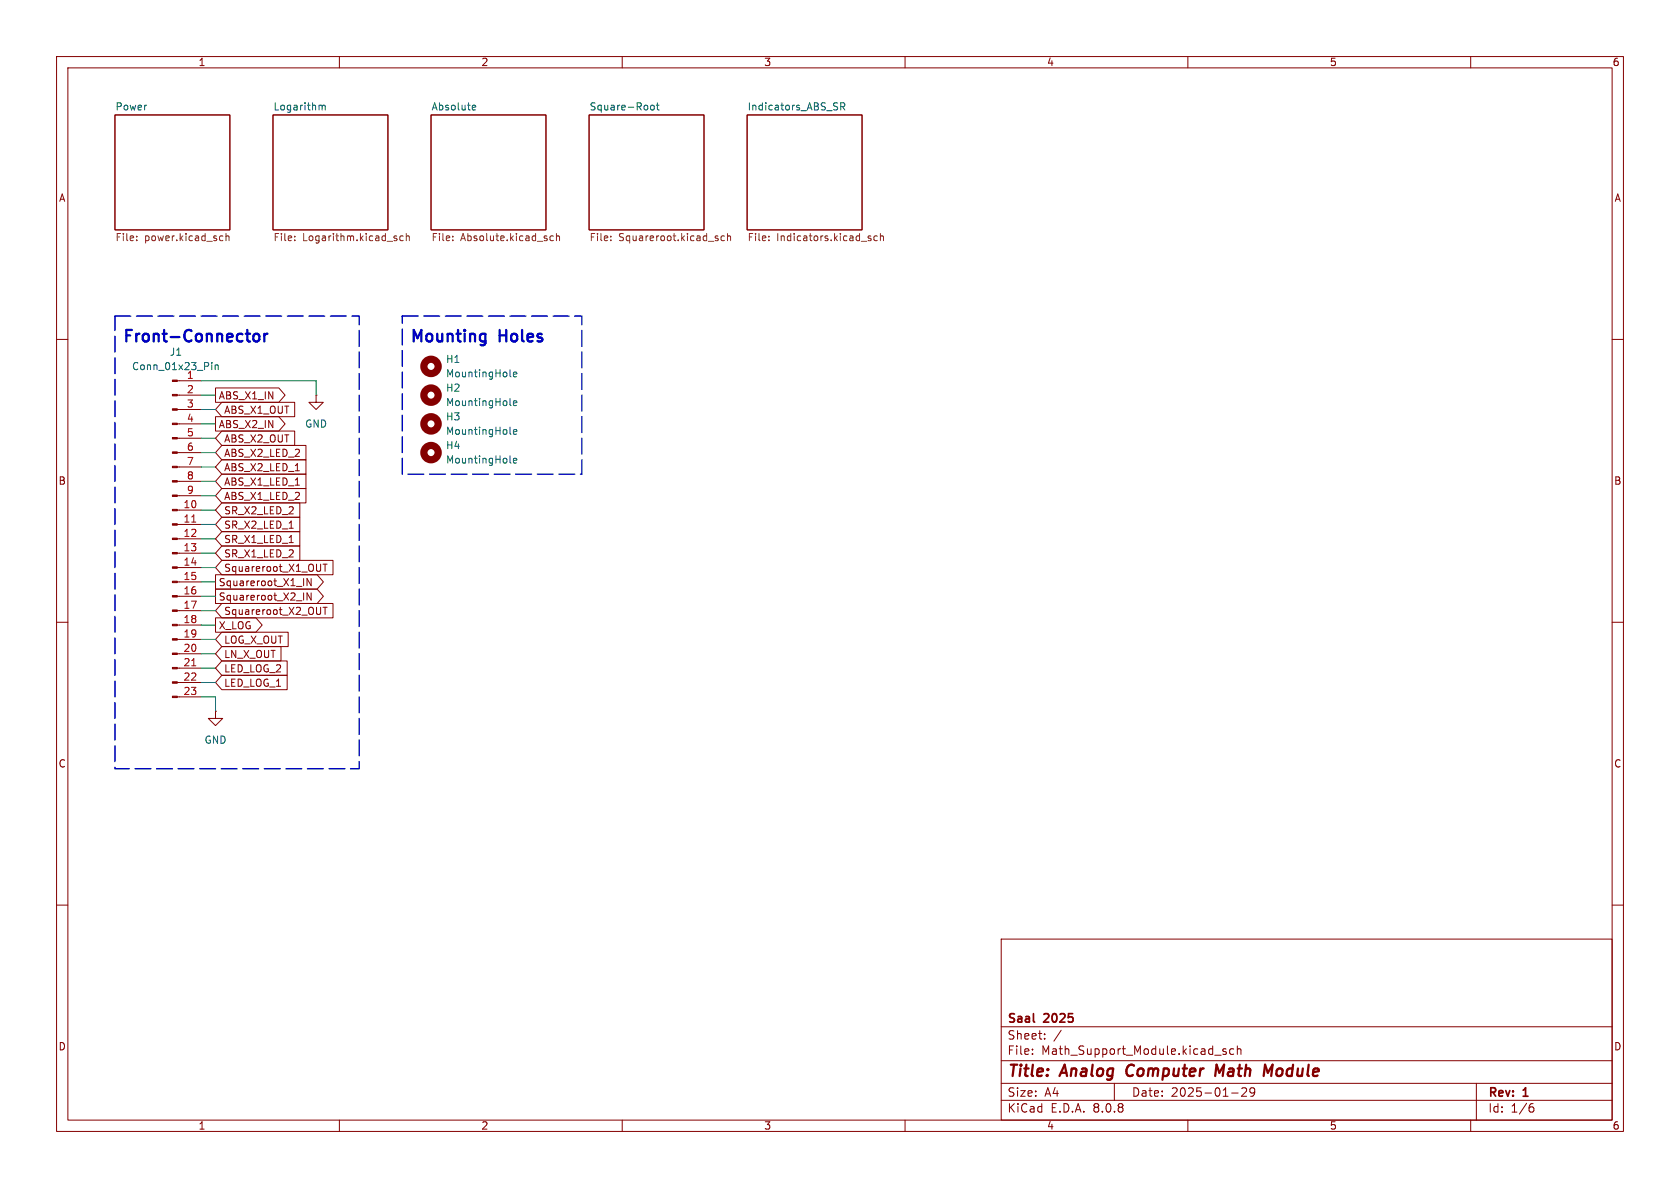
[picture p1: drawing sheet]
<svg xmlns="http://www.w3.org/2000/svg" width="297mm" height="210mm" viewBox="0 0 297 210" stroke-linecap="round" stroke-linejoin="round" font-family="sans-serif">
<g fill="none" stroke="#840000" stroke-width=".18">
<path d="M10 10h277v190h-277zM12 12h273v186h-273zM60 10v2M110 10v2M160 10v2M210 10v2M260 10v2M20.3 20.3h20.3v20.3h-20.3zM48.3 20.3h20.3v20.3h-20.3zM76.2 20.3h20.3v20.3h-20.3zM104.1 20.3h20.4v20.3h-20.4zM132.1 20.3h20.3v20.3h-20.3z"/>
<path d="M10 60h2M31.3 77.5h4.3M31.3 74.9h4.3M31.3 72.4h4.3M31.3 69.9h4.3M31.3 67.3h4.3M38.1 68.6h11.2l1.1 1.3-1.1 1.2h-11.2zM38.1 73.7h11.2l1.1 1.2-1.1 1.3h-11.2zM39.2 76.2h12.9v2.5h-12.9l-1.1-1.2zM39.2 71.1h12.9v2.6h-12.9l-1.1-1.3zM39.2 78.7h14.9v2.6h-14.9l-1.1-1.3zM55.9 69.9v1.2h1.2l-1.2 1.3-1.3-1.3h1.3"/>
<path d="M55.9 69.9h.1M285 60h2M31.3 97.8h4.3M31.3 95.3h4.3M31.3 92.7h4.3M31.3 90.2h4.3M31.3 87.6h4.3M31.3 85.1h4.3M31.3 82.6h4.3M31.3 80h4.3M39.2 88.9h13.8v2.5h-13.8l-1.1-1.2zM39.2 91.4h13.8v2.6h-13.8l-1.1-1.3z"/>
<path d="M39.2 94h13.8v2.5h-13.8l-1.1-1.2zM39.2 99.1h19.7v2.5h-19.7l-1.1-1.3zM39.2 96.5h13.8v2.6h-13.8l-1.1-1.3zM39.2 81.3h14.9v2.5h-14.9l-1.1-1.2zM39.2 86.4h14.9v2.5h-14.9l-1.1-1.3zM39.2 83.8h14.9v2.6h-14.9l-1.1-1.3zM51.1 93.4h.7M51.1 95.9h.7M52.2 83.2h.7M52.2 85.8h.7M57.1 99.7h.7M57.5 99.7v1.3"/>
<path d="M10 110h2M31.3 118.1h4.3M31.3 115.6h4.3M31.3 113h4.3M31.3 110.5h4.3M31.3 108h4.3M31.3 105.4h4.3M31.3 102.9h4.3M31.3 100.3h4.3M38.1 101.6h18l1.1 1.3-1.1 1.2h-18zM38.1 104.1h18l1.1 1.3-1.1 1.3h-18zM38.1 109.2h7.1l1.2 1.3-1.2 1.3h-7.1z"/>
<path d="M39.2 114.3h10.5v2.5h-10.5l-1.1-1.2zM39.2 119.4h11.6v2.5h-11.6l-1.1-1.2zM39.2 116.8h11.6v2.6h-11.6l-1.1-1.3zM39.2 111.8h11.7v2.5h-11.7l-1.1-1.3zM39.2 106.7h19.7v2.5h-19.7l-1.1-1.2zM55 102.3v1.2l-.7-1.2v1.2M55 104.8v1.3l-.7-1.3v1.3M57.1 107.4h.7M57.5 107.4v1.2M285 110h2M31.3 123.2h4.3M31.3 120.7h4.3"/>
<path d="M38.1 125.7v1.3h1.3l-1.3 1.3-1.3-1.3h1.3M38.1 125.7h.1M10 160h2M177 166h108v32h-108zM285 160h2M60 198v2M110 198v2M160 198v2M177 194.5h108M177 191.5h108M177 187.5h108M177 181.5h108"/>
<path d="M182.5 186.3v.1M182.5 185.5v.1M184.7 183.6v.1M184.7 182.8v.1M187.6 182.1l-1.3 2M197 191.5v3M210 198v2M214.7 186.5h1.2M216.7 185.5l-.3-.1-.2 .2v.2l.5 .2v.3h-.5M217.7 193.2h1.2M218.1 185.5l-.4-.1-.3 .3v.4l.1 .2h.6M218.7 185.5l.3-.1 .3 .1 .1 .9"/>
<path d="M218.7 184.9v1.5M219.5 192.4l.6-.1 .2 .1 .1 .3-.9 1.1h.9M221.8 192.9l-.3 .3h-.3l-.2-.3 .1-.5 .4-.1 .2 .1a.99 .99 0 0 1-.3 1.4h-.3M260 198v2M261 191.5v6.5M270.6 195.7h.4l.2 .3-.1 .5-.5 .1M271 195.1l-.4 .1"/>
</g>
<path d="M199.4 188.5a1.27 1.27 0 0 0 0 1.6M216.4 188.2l-.8 1.4-.5-1.4-.3 2M223.6 188.2l.5 1.4 .9-1.4-.3 2" fill="none" stroke="#840000" stroke-width=".4"/>
<path d="M182.8 180.6l.1 .1" fill="none" stroke="#840000" stroke-width=".3"/>
<g fill="none" stroke="#006464" stroke-width=".18">
<path d="M56.6 18.6l.3 .2M56.9 18.8l.2-.2 .3 .1 .1 .7M56.9 18.8v.6M83.6 18.7l.3-.1 .2 .3-.6 .1M83.6 19.4h.4M115.1 18.7l.3-.1 .3 .2v.4l-.3 .2h-.3l-.1-.2zM116 18.6h.5M116.2 18.2v1.1l.3 .1M148.6 18.8h.6l.2-.2-.1-.3-.7-.1v1.2M148.9 18.8l.5 .6M37.4 64.1v.1M37.4 64.5v.8"/>
<path d="M38 64.5v.8M38 64.6l.2-.1 .3 .1 .1 .7M90.2 71.5l.1 .2M90.2 66.4l.1 .2M90.2 76.6l.1 .2M90.8 71.3l.6-.1-.1-.3h-.4l-.1 .1v.6h.5M90.8 66.2l.6-.1-.1-.3h-.4l-.1 .2v.6h.5M90.8 76.4l.6-.2-.1-.2-.4-.1-.1 .2v.6h.5M90.2 81.7l.1 .2M90.8 81.4l.6-.1-.1-.2-.4-.1-.1 .2v.6h.5"/>
</g>
<g fill="none" stroke="#725600" stroke-width=".18">
<path d="M24.2 42.4v.1M24.2 41.8v.1M39 41.7l.4 .1M39.4 42.5h-.4M40 41.8l.1-.1 .3 .1 .1 .7M40 41.3v1.2M52.1 42.4v.1M52.1 41.8v.1M71.3 41.8l-.4-.1-.2 .2 .1 .6h.5M71.8 41.8l.2-.1 .3 .1 .1 .7M71.8 41.3v1.2M80 42.4v.1"/>
<path d="M80 41.8v.1M97.8 41.8l-.3-.1-.3 .2 .1 .6h.5M98.4 41.8l.2-.1 .3 .1v.7M98.4 41.3v1.2M108 42.4v.1M108 41.8v.1M126.9 42.2v.3M128.1 41.8l-.4-.1-.2 .2 .1 .6h.5M128.6 41.8l.2-.1 .3 .1 .1 .7M128.6 41.3v1.2M135.9 42.4v.1M135.9 41.8v.1"/>
<path d="M153.6 42.1l.4 .1v.2l-.2 .1h-.2M153.6 41.7l.4 .1M155.1 41.8l-.4-.1-.2 .2 .1 .6h.5M155.6 41.8l.2-.1 .3 .1 .1 .7M155.6 41.3v1.2"/>
</g>
<g fill="none" stroke="#840000" stroke-width="1.3">
<circle cx="76.2" cy="64.8" r="1.27"/>
<circle cx="76.2" cy="69.8" r="1.27"/>
<circle cx="76.2" cy="74.9" r="1.27"/>
<circle cx="76.2" cy="80" r="1.27"/>
</g>
<g fill="#840000" stroke="#840000" stroke-width=".18">
<path d="M30.5 123.1h.8v.2h-.8z"/>
<path d="M30.5 120.5h.8v.3h-.8z"/>
<path d="M30.5 118h.8v.2h-.8z"/>
<path d="M30.5 115.4h.8v.3h-.8z"/>
<path d="M30.5 112.9h.8v.3h-.8z"/>
<path d="M30.5 110.4h.8v.2h-.8z"/>
<path d="M30.5 107.8h.8v.3h-.8z"/>
<path d="M30.5 105.3h.8v.2h-.8z"/>
<path d="M30.5 102.7h.8v.3h-.8z"/>
<path d="M30.5 100.2h.8v.3h-.8z"/>
<path d="M30.5 97.7h.8v.2h-.8z"/>
<path d="M30.5 95.1h.8v.3h-.8z"/>
<path d="M30.5 92.6h.8v.2h-.8z"/>
<path d="M30.5 90h.8v.3h-.8z"/>
<path d="M30.5 87.5h.8v.3h-.8z"/>
<path d="M30.5 85h.8v.2h-.8z"/>
<path d="M30.5 82.4h.8v.3h-.8z"/>
<path d="M30.5 79.9h.8v.2h-.8z"/>
<path d="M30.5 77.3h.8v.3h-.8z"/>
<path d="M30.5 74.8h.8v.3h-.8z"/>
<path d="M30.5 72.3h.8v.2h-.8z"/>
<path d="M30.5 69.7h.8v.3h-.8z"/>
<path d="M30.5 67.2h.8v.2h-.8z"/>
</g>
<path d="M33.9 92.3h.7M33.9 117.7h.7" fill="none" stroke="#a90000" stroke-width=".18"/>
<path d="M44.8 59.4a.55 .55 0 0 1 .5-.4 .55 .55 0 0 1 .6 .4v.6a.55 .55 0 0 1-.6 .4 .55 .55 0 0 1-.5-.4M46.7 59v1.4M47.3 59a.52 .52 0 0 0-.6 .4" fill="none" stroke="#0000c2" stroke-width=".41"/>
<path d="M20.3 55.9h43.2v80h-43.2zM71.1 55.9h31.8v27.9h-31.8z" fill="none" stroke="#0000c2" stroke-width=".25" stroke-dasharray="2.8 1"/>
<g fill="none" stroke="#009600" stroke-width=".18">
<path d="M35.6 67.3h20.3v2.6M35.6 77.5h2.5M35.6 74.9h2.5M35.6 72.4h2.5M35.6 69.9h2.5M35.6 97.8h2.5M35.6 95.3h2.5M35.6 92.7h2.5M35.6 80h2.5M35.6 85.1h2.5M35.6 87.6h2.5M35.6 90.2h2.5"/>
<path d="M35.6 82.6h2.5M35.6 100.3h2.5M35.6 113h2.5M35.6 108h2.5M35.6 110.5h2.5M35.6 105.4h2.5M35.6 115.6h2.5M35.6 118.1h2.5M35.6 102.9h2.5M35.6 123.2h2.5v2.5M35.6 120.7h2.5"/>
</g>
<g font-size="2.8" fill="#0000c2">
<text x="21.6" y="61.1">Front-Connector</text>
<text x="72.4" y="61.1">Mounting</text>
<text x="88.4" y="61.1">Holes</text>
</g>
<g font-size="2.8" fill="#840000">
<text x="178" y="190.9">Title:</text>
<text x="187.7" y="190.9">Analog</text>
<text x="200" y="190.9">Computer</text>
<text x="216.5" y="190.9">Math</text>
<text x="225.9" y="190.9">Module</text>
</g>
<g font-size="2.1" fill="#840000">
<text x="178" y="184">Sheet:</text>
<text x="178" y="181.2">Saal</text>
<text x="184.7" y="181.2">2025</text>
<text x="178" y="186.7">File:</text>
<text x="184.1" y="186.7">Math_Support_Module.kicad_sch</text>
<text x="178" y="196.9">KiCad</text>
<text x="178" y="194.1">Size:</text>
<text x="184.7" y="194.1">A4</text>
<text x="185.7" y="196.9">E.D.A.</text>
<text x="193.3" y="196.9">8.0.8</text>
<text x="200" y="194.1">Date:</text>
<text x="207" y="194.1">2025-01-29</text>
<text x="263" y="194.3">Rev:</text>
<text x="263" y="196.9">Id:</text>
<text x="267.1" y="196.9">1/6</text>
<text x="269.4" y="194.3">1</text>
</g>
<g font-size="1.8" fill="#840000">
<text x="35" y="11.9">1</text>
<text x="85" y="11.9">2</text>
<text x="135" y="11.9">3</text>
<text x="185" y="11.9">4</text>
<text x="235" y="11.9">5</text>
<text x="285" y="11.9">6</text>
<text x="10.3" y="35.9">A</text>
<text x="285.3" y="35.9">A</text>
<text x="38.6" y="70.8">ABS_X1_IN</text>
<text x="38.6" y="75.9">ABS_X2_IN</text>
<text x="39.5" y="73.3">ABS_X1_OUT</text>
<text x="39.5" y="78.4">ABS_X2_OUT</text>
<text x="39.5" y="81">ABS_X2_LED_2</text>
<text x="39.5" y="83.5">ABS_X2_LED_1</text>
<text x="10.3" y="85.9">B</text>
<text x="39.5" y="88.6">ABS_X1_LED_2</text>
<text x="39.5" y="86">ABS_X1_LED_1</text>
<text x="285.3" y="85.9">B</text>
<text x="39.5" y="91.1">SR_X2_LED_2</text>
<text x="39.5" y="93.7">SR_X2_LED_1</text>
<text x="39.5" y="96.2">SR_X1_LED_1</text>
<text x="39.5" y="101.3">Squareroot_X1_OUT</text>
<text x="39.5" y="98.7">SR_X1_LED_2</text>
<text x="38.6" y="103.8">Squareroot_X1_IN</text>
<text x="38.6" y="106.4">Squareroot_X2_IN</text>
<text x="38.6" y="111.4">X_LOG</text>
<text x="39.5" y="114">LOG_X_OUT</text>
<text x="39.5" y="108.9">Squareroot_X2_OUT</text>
<text x="39.5" y="116.5">LN_X_OUT</text>
<text x="39.5" y="119.1">LED_LOG_2</text>
<text x="39.5" y="121.6">LED_LOG_1</text>
<text x="10.3" y="135.9">C</text>
<text x="285.3" y="135.9">C</text>
<text x="10.3" y="185.9">D</text>
<text x="285.3" y="185.9">D</text>
<text x="35" y="199.9">1</text>
<text x="85" y="199.9">2</text>
<text x="135" y="199.9">3</text>
<text x="185" y="199.9">4</text>
<text x="235" y="199.9">5</text>
<text x="285" y="199.9">6</text>
</g>
<g font-size="1.8" fill="#006464">
<text x="20.3" y="19.6">Power</text>
<text x="48.3" y="19.6">Logarithm</text>
<text x="76.2" y="19.6">Absolute</text>
<text x="104.1" y="19.6">Square-Root</text>
<text x="132.1" y="19.6">Indicators_ABS_SR</text>
<text x="23.2" y="65.6">Conn_01x23_Pin</text>
<text x="29.9" y="63.1">J1</text>
<text x="78.7" y="64.4">H1</text>
<text x="32.9" y="67.1">1</text>
<text x="78.7" y="69.4">H2</text>
<text x="78.7" y="72">MountingHole</text>
<text x="78.7" y="66.9">MountingHole</text>
<text x="53.8" y="75.8">GND</text>
<text x="78.7" y="74.5">H3</text>
<text x="78.7" y="77.1">MountingHole</text>
<text x="78.7" y="79.6">H4</text>
<text x="78.7" y="82.1">MountingHole</text>
<text x="36.1" y="131.7">GND</text>
</g>
<g font-size="1.8" fill="#725600">
<text x="20.3" y="43">File:</text>
<text x="25.5" y="43">power.kicad_sch</text>
<text x="48.3" y="43">File:</text>
<text x="53.5" y="43">Logarithm.kicad_sch</text>
<text x="76.2" y="43">File:</text>
<text x="81.4" y="43">Absolute.kicad_sch</text>
<text x="104.1" y="43">File:</text>
<text x="109.4" y="43">Squareroot.kicad_sch</text>
<text x="132.1" y="43">File:</text>
<text x="137.3" y="43">Indicators.kicad_sch</text>
</g>
<g font-size="1.8" fill="#a90000">
<text x="32.9" y="69.6">2</text>
<text x="32.9" y="72.1">3</text>
<text x="32.9" y="74.7">4</text>
<text x="32.9" y="77.2">5</text>
<text x="32.9" y="79.8">6</text>
<text x="32.9" y="82.3">7</text>
<text x="32.3" y="89.9">10</text>
<text x="32.9" y="84.8">8</text>
<text x="32.9" y="87.4">9</text>
<text x="32.3" y="92.5">11</text>
<text x="32.3" y="95">12</text>
<text x="32.3" y="97.5">13</text>
<text x="32.3" y="100.1">14</text>
<text x="32.3" y="102.6">15</text>
<text x="32.3" y="105.2">16</text>
<text x="32.3" y="107.7">17</text>
<text x="32.3" y="110.2">18</text>
<text x="32.3" y="112.8">19</text>
<text x="32.3" y="115.3">20</text>
<text x="32.3" y="117.9">21</text>
<text x="32.3" y="120.4">22</text>
<text x="32.3" y="122.9">23</text>
</g>
</svg>
